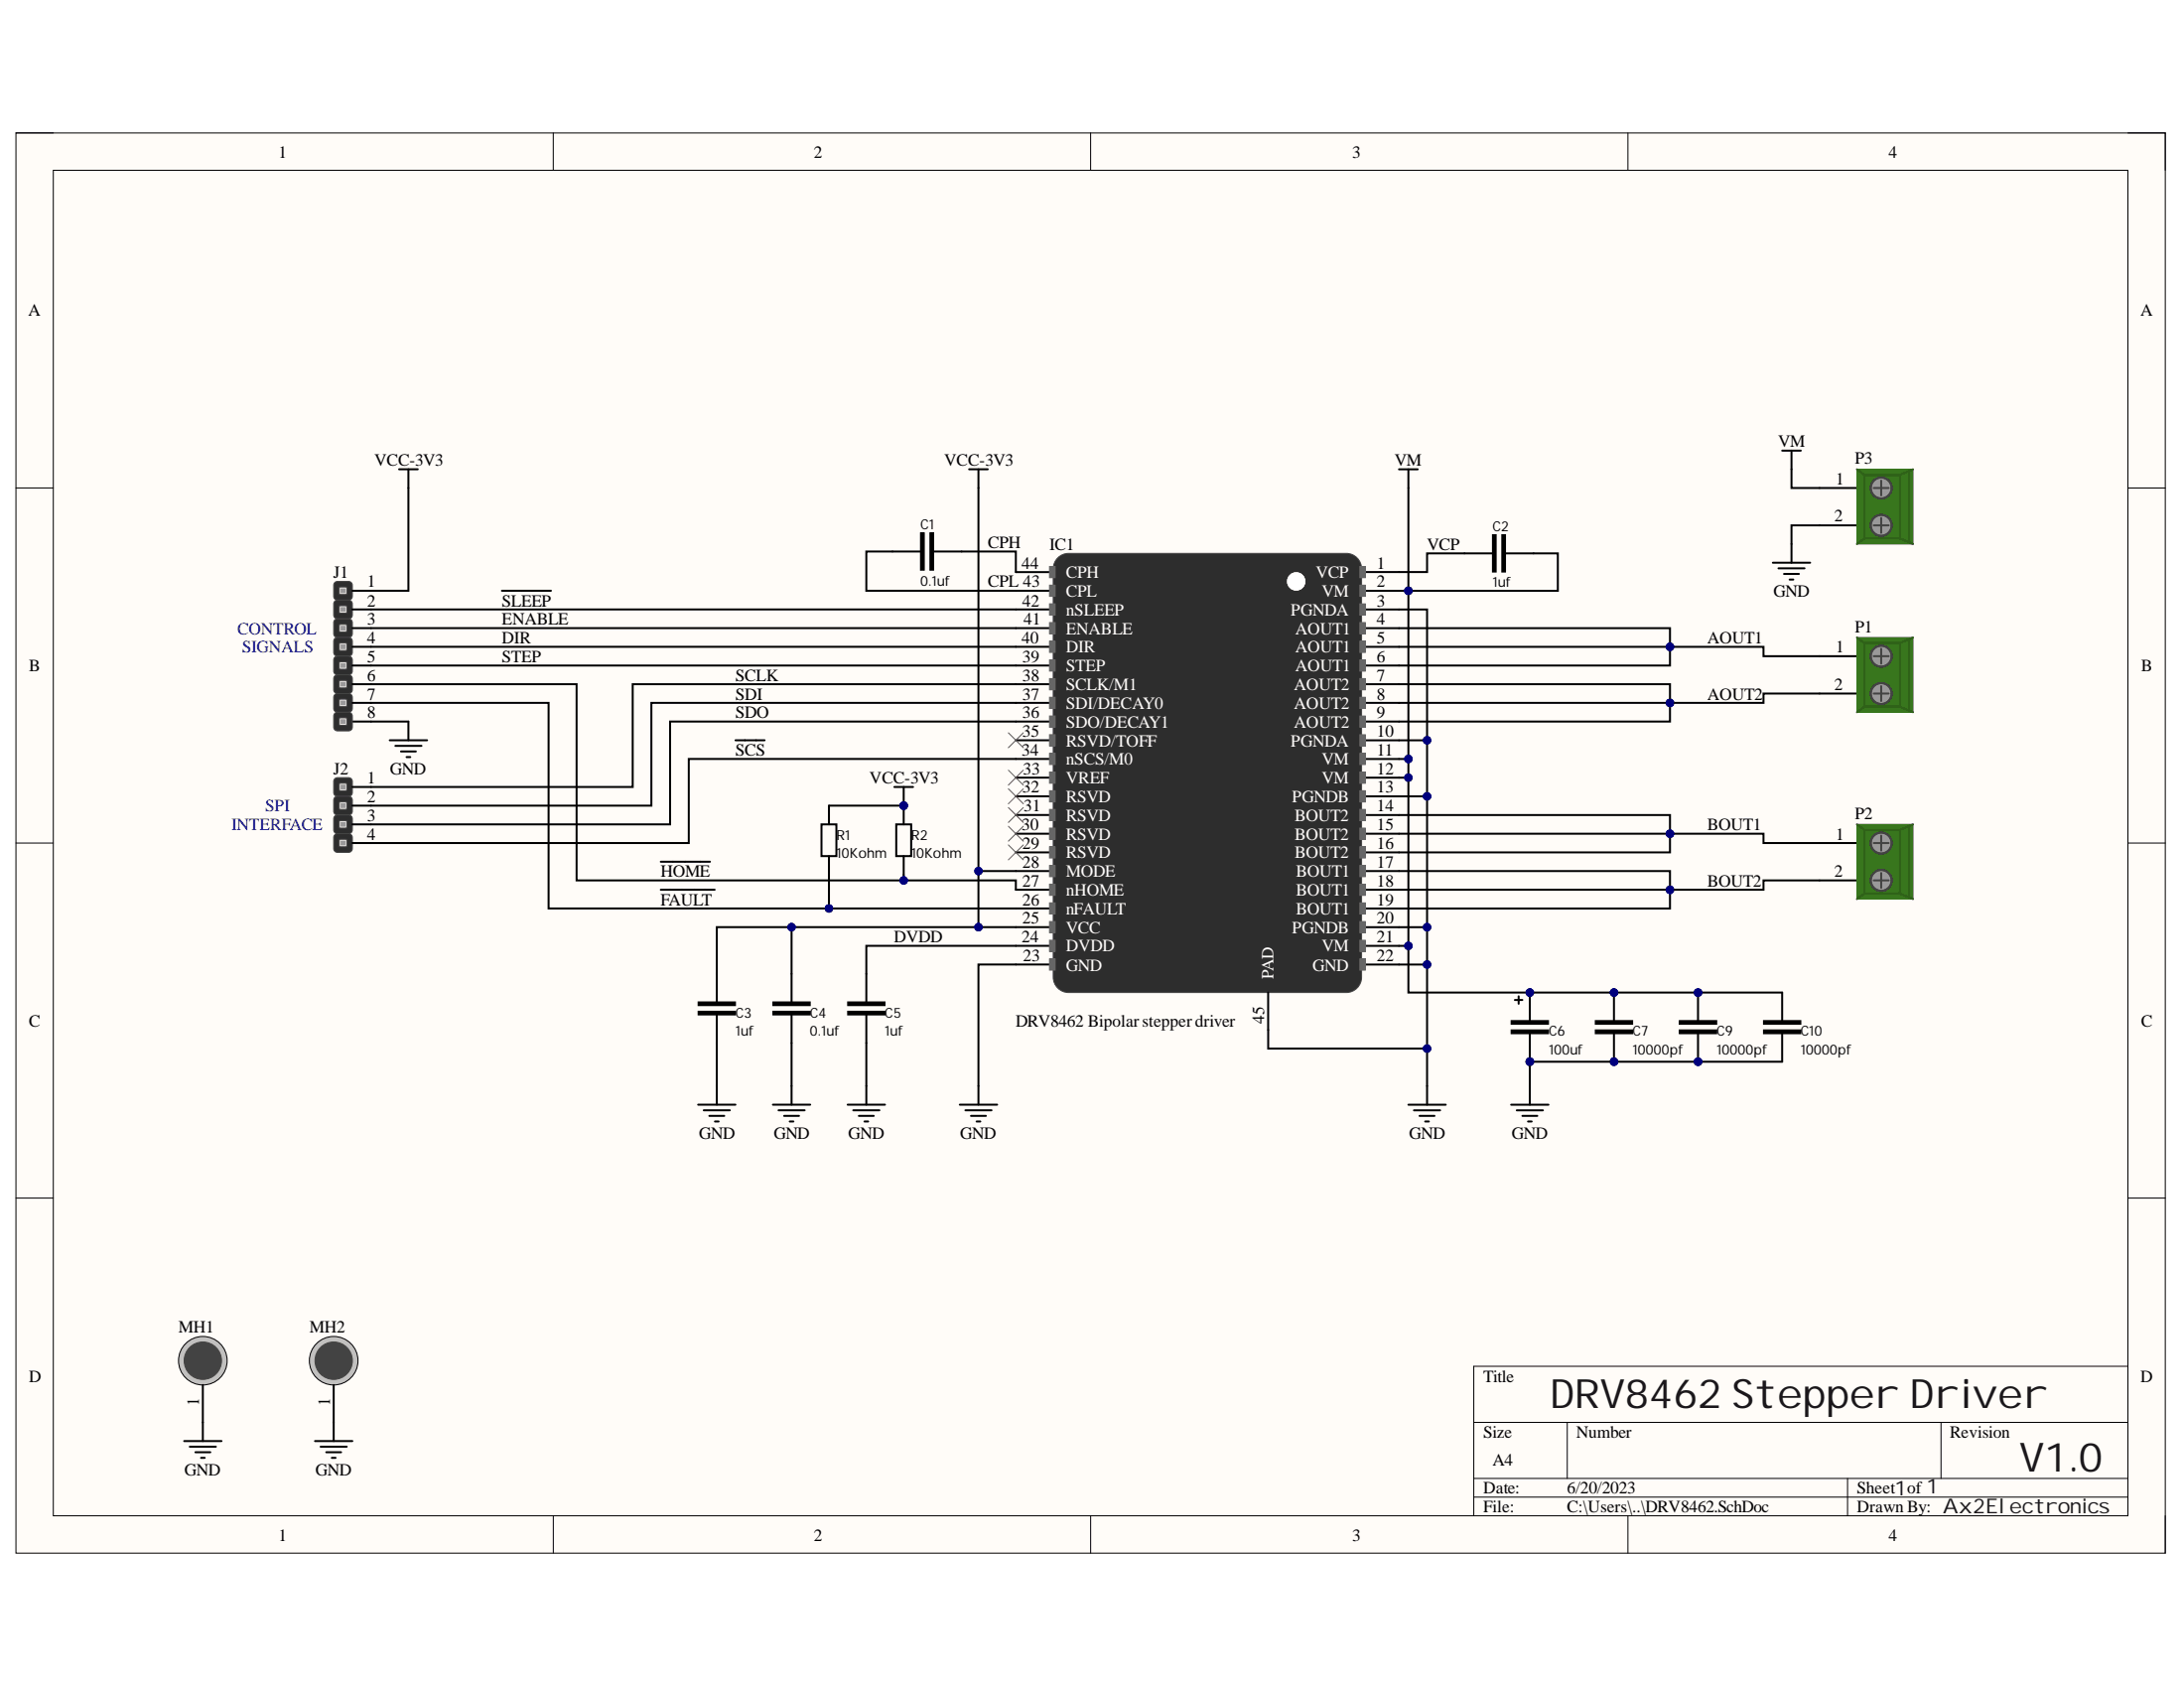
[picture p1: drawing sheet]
# Altium project DRV8462_DevBrd.PrjPcb
1 sheet, 19 parts. Net scope: global (net labels, ports and power ports of the same name join across sheets).
Board file: DRV8462.PcbDoc

## Sheet DRV8462.SchDoc: DRV8462 Stepper Driver
size A4; DrawnBy: Ax2Electronics; Revision: V1.0; SheetNumber: 1; SheetTotal: 1

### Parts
C1  0.1uf  [CAP_0603]
C2  1uf  [CAP_0603]
C3  1uf  [CAP_0603]
C4  0.1uf  [CAP_0603]
C5  1uf  [CAP_0603]
C6  100uf  [CAPAE7366X60M]
C7  10000pf  [CAP_0603]
C9  10000pf  [CAP_0603]
C10  10000pf  [CAP_0603]
IC1  DRV8462 Bipolar stepper driver  [TSOP64P810X120_HS-45N]
J1  Header 8 PIN  [HEADER_8PIN]  (value not drawn)
J2  Header 4 PIN  [HEADER_4PIN]  (value not drawn)
MH1  Mounting Hole  [HOLE-3mm]  (value not drawn)
MH2  Mounting Hole  [HOLE-3mm]  (value not drawn)
P1  Terminal Block  [TERM_BLOCK 5mm 2PIN]  (value not drawn)
P2  Terminal Block  [TERM_BLOCK 5mm 2PIN]  (value not drawn)
P3  Terminal Block  [TERM_BLOCK 5mm 2PIN]  (value not drawn)
R1  10Kohm  [RES_0603]
R2  10Kohm  [RES_0603]

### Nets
GND: C3.2 C4.1 C5.1 C6.1 C7.1 C9.1 C10.1 IC1.3(PGNDA) IC1.10(PGNDA) IC1.13(PGNDB) IC1.20(PGNDB) IC1.22(GND) IC1.23(GND) IC1.45(PAD) J1.8 MH1.1 MH2.1 P3.2(pin2)
VCC-3V3: C3.1 C4.2 IC1.25(VCC) IC1.28(MODE) J1.1 R1.2 R2.2
VM: C2.2 C6.2 C7.2 C9.2 C10.2 IC1.2(VM) IC1.11(VM) IC1.12(VM) IC1.21(VM) P3.1(pin1)
~{FAULT}: IC1.26(nFAULT) J1.7 R1.1
~{HOME}: IC1.27(nHOME) J1.6 R2.1
~{SCS}: IC1.34(nSCS/M0) J2.4
~{SLEEP}: IC1.42(nSLEEP) J1.2
AOUT1: IC1.4(AOUT1) IC1.5(AOUT1) IC1.6(AOUT1) P1.1(pin1)
AOUT2: IC1.7(AOUT2) IC1.8(AOUT2) IC1.9(AOUT2) P1.2(pin2)
BOUT1: IC1.14(BOUT2) IC1.15(BOUT2) IC1.16(BOUT2) P2.1(pin1)
BOUT2: IC1.17(BOUT1) IC1.18(BOUT1) IC1.19(BOUT1) P2.2(pin2)
CPH: C1.2 IC1.44(CPH)
CPL: C1.1 IC1.43(CPL)
DIR: IC1.40(DIR) J1.4
DVDD: C5.2 IC1.24(DVDD)
ENABLE: IC1.41(ENABLE) J1.3
SCLK: IC1.38(SCLK/M1) J2.1
SDI: IC1.37(SDI/DECAY0) J2.2
SDO: IC1.36(SDO/DECAY1) J2.3
STEP: IC1.39(STEP) J1.5
VCP: C2.1 IC1.1(VCP)

Not connected (* = marked no-connect by the designer): IC1 29(RSVD)* 30(RSVD)* 31(RSVD)* 32(RSVD)* 33(VREF)* 35(RSVD/TOFF)*

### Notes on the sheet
- (near J1) CONTROL
  SIGNALS
- (near J2) SPI
  INTERFACE
